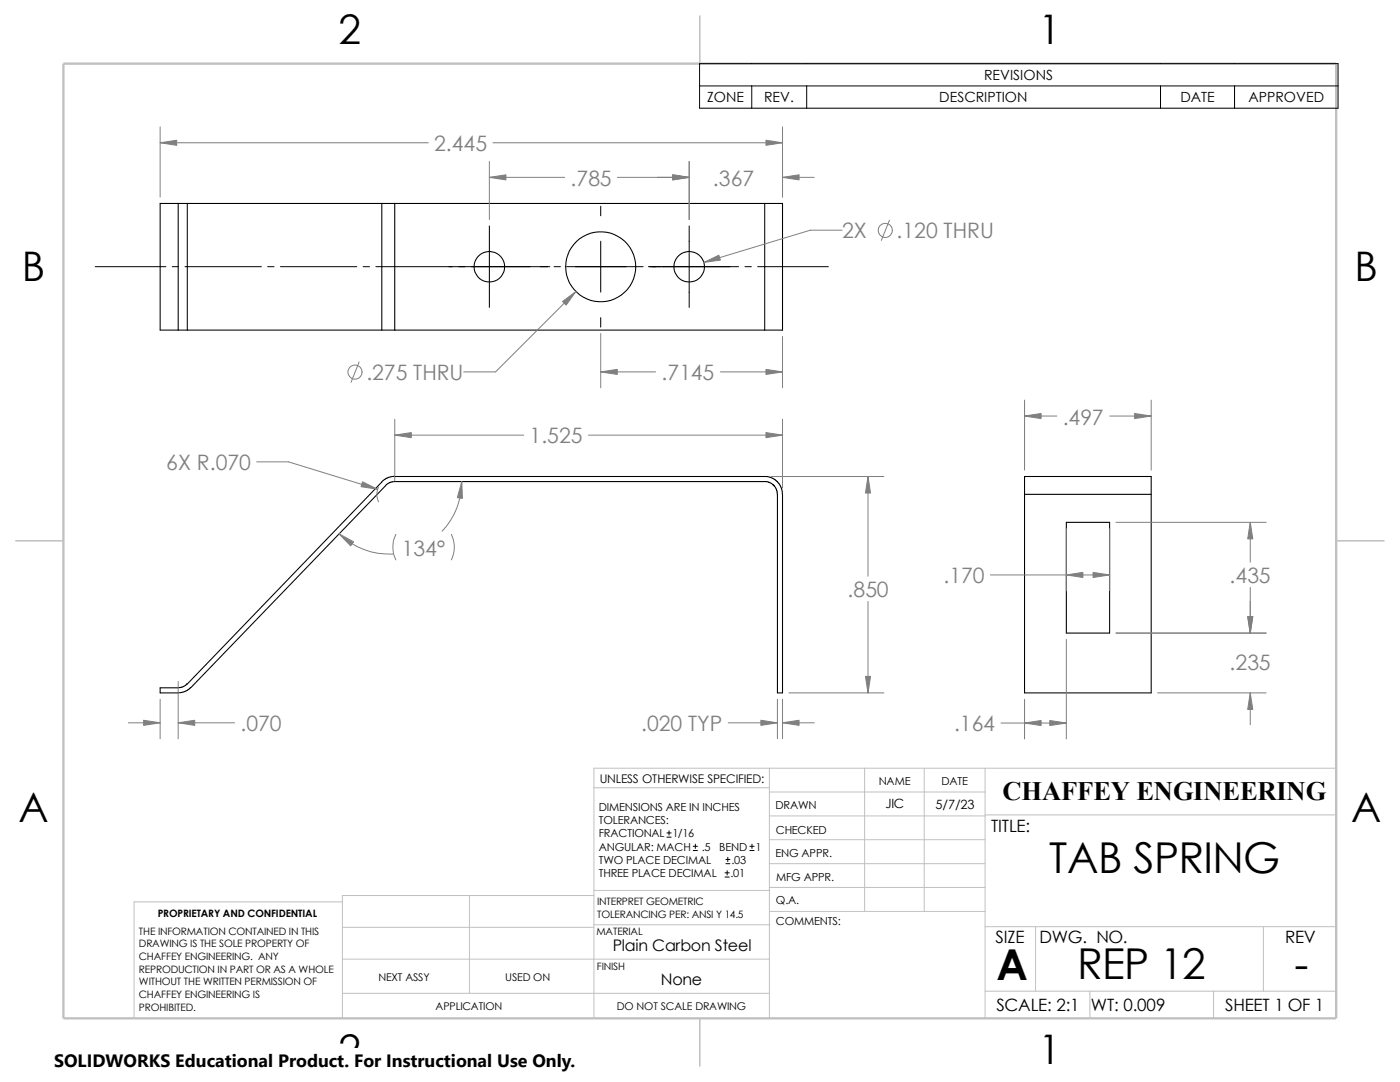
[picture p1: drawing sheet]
<svg xmlns="http://www.w3.org/2000/svg" width="279mm" height="216mm" viewBox="0 0 279 216" stroke-linecap="round" stroke-linejoin="round" font-family="sans-serif">
<g fill="none" stroke="#c0c0c0" stroke-width=".2">
<path d="M118.5 157.2h35M153.5 158h43.1M153.5 153.3v49.9M172.6 153.3v28.6M184.4 153.3v28.6M196.6 153.3v49.9M266.7 153.3h-148.2v49.9M68.3 180h-41.5v23.2M93.7 178.7v19.5M118.5 177.7h35.1M118.5 178.7h-50.2v24.5M153.5 167.6h43.1"/>
<path d="M153.5 162.8h43.1M153.5 172.3h43.1M153.5 177.1h43.1M196.6 162.6h70.1M68.3 191.4h85.2M68.3 198.2h85.2M68.3 185h50.2M118.5 184.5h35.1M153.6 181.9h43M196.6 197.8h70.1M196.6 184.9h70.1M206.7 184.9v12.9"/>
<path d="M217.5 197.8v5.4M242.2 197.8v5.4M252.1 184.9v12.9"/>
</g>
<path d="M139.7 3.2v9.5M3.1 107.9h9.6M266.7 107.9h9.5M139.7 203.2v9.5" fill="none" stroke="#c0c0c0" stroke-width=".21"/>
<path d="M12.7 12.7h254v190.5h-254z" fill="none" stroke="#c0c0c0" stroke-width=".47"/>
<g fill="none" stroke="#000" stroke-width=".21">
<path d="M35.6 40.6h1.8M35.6 40.6h-3.6v25.3h3.6M35.6 40.6v25.3M37.4 40.6h38.8M37.4 40.6v25.3M76.2 40.6h2.6M76.2 40.6v25.3M78.8 40.6v25.3M78.8 40.6h73.8M152.6 40.6h3.6v25.3h-3.6M152.6 40.6v25.3M35.6 65.9h1.8"/>
<path d="M37.4 65.9h38.8M76.2 65.9h2.6M78.8 65.9h73.8M78.8 95l-1.6 .4-1 .7-38.8 40.4M78.8 95.1h74.3l1.3 .4 1.3 1.3 .3 .7 .2 1.1v39.7h-1v-39.7l-.2-.8-.4-.8-.7-.6-.9-.3h-74.5l-.7 .2-.8 .6-38.9 40.3M204.5 98.6v-3.5h25.2v3.5M204.5 98.6v39.7h25.2v-39.7M204.5 98.6h25.2M212.8 104.2h8.6v22.1h-8.6zM37.3 136.4l-.4 .5-.9 .3h-4v1.1l4.1-.1 1.3-.4 .7-.6"/>
<circle cx="97.7" cy="53.2" r="3.1"/>
<circle cx="119.9" cy="53.2" r="7"/>
<circle cx="137.5" cy="53.2" r="3.1"/>
</g>
<g fill="none" stroke="#000" stroke-width=".2">
<path d="M139.6 12.7h127.4v8.9h-127.4zM139.6 17.1h127.4M150 17.1v4.5M161 17.1v4.5M231.6 17.1v4.5M246.4 17.1v4.5M19 53.2h14.1M34.4 53.2h1.2M36.9 53.2h15.3M53.4 53.2h1.3M56 53.2h15.2M72.5 53.2h1.2"/>
<path d="M75 53.2h34.7M97.7 45.1v16.2M110.6 53.2h1.2M113.1 53.2h15.3M119.9 41.1v2M119.9 48.1v10.2M129.4 53.2h18M137.5 45.1v16.2M148.7 53.2h1.2M151.2 53.2h14.1M119.9 63.4v1.9M133.1 167h.8"/>
<path d="M133.1 166.2h.8M133.5 165.8v.8M138.3 169.7h.9M138.3 168.9h.9M138.8 168.4v.9M144.7 175h.8M144.7 174.2h.8M144.9 172.3h.8M144.9 171.5h.8M145.1 173.7v.9M145.2 171.1v.8M149.6 169.7h.9"/>
<path d="M149.6 168.9h.9M150.1 168.4v.9"/>
</g>
<g fill="none" stroke="#808080" stroke-width=".2">
<path d="M32 25.3v14M32 28.5h53.5M97.7 32.2v11.6M97.7 35.4h15M98.4 28.5h57.8M123.2 35.4h14.3M137.5 32.2v11.6M156.2 25.3v14M156.2 35.4h6.3M114.9 58.2l-16 16h-6.4M168.1 45.9h-6.4l-21.2 6.5M177.5 43.9l-1.6 4.1"/>
<path d="M71.7 72.2l-1.6 4.1M119.9 74.2h11M119.9 66.5v10.9M143.8 74.2h12.4M156.2 67.1v10.3M204.5 79.8v14M229.7 79.8v14M51.2 92.2h6.4l17.8 5.4M75.5 97.2a3.5 3.5 0 0 0 .1 2.9M78.8 83.7v12.3M78.8 86.8h25.7M92.2 96.1a14.4 14.4 0 0 1-4 9.9"/>
<path d="M117.4 86.8h38.8M153.9 95.1h22.5M156.2 83.7v13.7M173.2 95.1v19.9M204.5 83h6.4M221.5 83h8.2M67.6 106.5a14.6 14.6 0 0 0 10.8 4.1M79 106.6a5.7 5.7 0 0 0 0 5.1M90.1 106.6a5.7 5.7 0 0 1 0 5.1M197.7 114.7h23.7M212.8 105.5v12.4M221.4 105.5v12.4"/>
<path d="M222.7 104.2h30M249.5 104.2v8M249.5 117.2v9.1M32 139.5v7.9M35.6 136v11.4M155.2 139.5v7.9M156.2 139.5v7.9M157.4 138.3h19M173.2 120v18.3M204.5 139.5v7.9M212.8 127.6v19.8M222.7 126.3h30"/>
<path d="M231 138.3h21.7M249.5 138.3v6.3M25.6 144.2h6.4M35.6 144.2h11.2M145.3 144.2h9.9M156.2 144.2h6.3M199.8 144.3h13"/>
<circle cx="176.7" cy="46" r="1.41"/>
<circle cx="70.8" cy="74.3" r="1.41"/>
</g>
<g fill="#808080" stroke="#808080" stroke-width=".2">
<path d="M212.8 114.7l3.3-.5v1z"/>
<path d="M218.1 114.2l3.3 .5-3.3 .5z"/>
<path d="M204.5 144.3l3.3-.5v1z"/>
<path d="M209.5 143.8l3.3 .5-3.3 .5z"/>
<path d="M249.5 138.3l.5 3.3h-1z"/>
<path d="M249 123h1l-.5 3.3z"/>
<path d="M204.5 83l3.3-.5v1z"/>
<path d="M226.4 82.5l3.3 .5-3.3 .5z"/>
<path d="M249.5 104.2l.5 3.3h-1z"/>
<path d="M67.6 106.5l3 1.6-.6 .8z"/>
<path d="M92.2 96.1l.1 3.3-1-.1z"/>
<path d="M156.2 144.2l3.3-.5v1z"/>
<path d="M172.7 135h1l-.5 3.3z"/>
<path d="M151.8 143.7l3.4 .5-3.4 .5z"/>
<path d="M72.3 96.1l3.1 1.5-3.3-.5z"/>
<path d="M173.2 95.1l.5 3.3h-1z"/>
<path d="M35.6 144.2l3.3-.5v1z"/>
<path d="M28.7 143.7l3.3 .5-3.3 .5z"/>
<path d="M152.9 86.3l3.3 .5-3.3 .5z"/>
<path d="M78.8 86.8l3.3-.5v1z"/>
<path d="M32 28.5l3.3-.5v1z"/>
<path d="M134.2 34.9l3.3 .5-3.3 .5z"/>
<path d="M152.9 28l3.3 .5-3.3 .5z"/>
<path d="M112.3 60.2l2.6-2-1.9 2.7z"/>
<path d="M156.2 35.4l3.3-.5v1z"/>
<path d="M97.7 35.4l3.3-.5v1z"/>
<path d="M140.5 52.4l3-1.5 .3 1z"/>
<path d="M152.9 73.7l3.3 .5-3.3 .5z"/>
<path d="M119.9 74.2l3.3-.5v1z"/>
</g>
<path d="M10.8 209.2h104.1v6.7h-104.1z" fill="#fff"/>
<g font-size="8.5">
<text x="209.4" y="174.1">TAB SPRING</text>
<text x="198.8" y="195.5">A</text>
<text x="215" y="195.3">REP 12</text>
<text x="258.4" y="195.3">-</text>
</g>
<g font-size="8.1">
<text x="67.6" y="8.8">2</text>
<text x="207.3" y="8.8">1</text>
<text x="4.4" y="56.1">B</text>
<text x="270.3" y="56.1">B</text>
<text x="3.7" y="164.1">A</text>
<text x="269.6" y="164.1">A</text>
<text x="67.6" y="212.3">2</text>
<text x="207.3" y="212.3">1</text>
</g>
<text font-size="5.3" x="200.1" y="159.6">CHAFFEY ENGINEERING</text>
<g font-size="4.2" fill="#808080">
<text x="86.6" y="30.2">2.445</text>
<text x="113.9" y="37.1">.785</text>
<text x="142.3" y="37.1">.367</text>
<text x="168.1" y="47.6">2X</text>
<text x="178.9" y="47.6">.120 THRU</text>
<text x="73.1" y="75.9">.275 THRU</text>
<text x="132" y="75.9">.7145</text>
<text x="105.7" y="88.5">1.525</text>
<text x="212.1" y="84.7">.497</text>
<text x="33.2" y="93.8">6X R.070</text>
<text x="80.2" y="110.9">134°</text>
<text x="169.2" y="119.2">.850</text>
<text x="188.3" y="116.4">.170</text>
<text x="245.4" y="116.4">.435</text>
<text x="245.4" y="133.7">.235</text>
<text x="48" y="145.9">.070</text>
<text x="128" y="145.9">.020 TYP</text>
<text x="190.4" y="145.9">.164</text>
</g>
<text font-size="3.6" x="10.8" y="213">SOLIDWORKS Educational Product. For Instructional Use Only.</text>
<g font-size="3.4">
<text x="197.8" y="166">TITLE:</text>
<text x="198.7" y="188.1">SIZE</text>
<text x="207.5" y="188.1">DWG. NO.</text>
<text x="256.5" y="188.2">REV</text>
<text x="198.8" y="201.7">SCALE: 2:1</text>
<text x="217.7" y="201.8">WT: 0.009</text>
<text x="244.5" y="201.7">SHEET 1 OF 1</text>
</g>
<g font-size="3.2">
<text x="122.3" y="189.8">Plain Carbon Steel</text>
<text x="131.9" y="196.6">None</text>
</g>
<g font-size="2.8">
<text x="196.4" y="16">REVISIONS</text>
<text x="141.1" y="20.4">ZONE</text>
<text x="152.5" y="20.4">REV.</text>
<text x="187.4" y="20.4">DESCRIPTION</text>
<text x="235.6" y="20.4">DATE</text>
<text x="249.2" y="20.4">APPROVED</text>
</g>
<g font-size="2.5">
<text x="176.7" y="161.3">JIC</text>
<text x="186.7" y="161.4">5/7/23</text>
</g>
<text font-size="2.4" x="119.7" y="156.2">UNLESS OTHERWISE SPECIFIED:</text>
<g font-size="2.2">
<text x="119.5" y="161.8">DIMENSIONS ARE IN INCHES</text>
<text x="154.8" y="161.5">DRAWN</text>
<text x="175.4" y="156.7">NAME</text>
<text x="187.9" y="156.7">DATE</text>
<text x="119.5" y="164.4">TOLERANCES:</text>
<text x="119.5" y="167.1">FRACTIONAL 1/16</text>
<text x="154.8" y="166.3">CHECKED</text>
<text x="119.5" y="172.4">TWO PLACE DECIMAL</text>
<text x="119.5" y="169.8">ANGULAR: MACH</text>
<text x="140" y="169.8">.5</text>
<text x="143.5" y="169.8">BEND</text>
<text x="146" y="172.4">.03</text>
<text x="150.7" y="169.8">1</text>
<text x="154.8" y="171">ENG APPR.</text>
<text x="119.5" y="175">THREE PLACE DECIMAL</text>
<text x="145.8" y="175">.01</text>
<text x="154.9" y="175.7">MFG APPR.</text>
<text x="154.9" y="180.5">Q.A.</text>
<text x="154.9" y="184.7">COMMENTS:</text>
</g>
<g font-size="2.1">
<text x="75.5" y="195.7">NEXT ASSY</text>
<text x="100.8" y="195.7">USED ON</text>
<text x="86.9" y="201.5">APPLICATION</text>
<text x="123.1" y="201.6">DO NOT SCALE DRAWING</text>
</g>
<g font-size="2">
<text x="31.5" y="183">PROPRIETARY AND CONFIDENTIAL</text>
<text x="119.2" y="180.6">INTERPRET GEOMETRIC</text>
<text x="119.2" y="183.1">TOLERANCING PER: ANSI Y 14.5</text>
<text x="27.7" y="186.5">THE INFORMATION CONTAINED IN THIS</text>
<text x="27.7" y="189.1">DRAWING IS THE SOLE PROPERTY OF</text>
<text x="27.7" y="191.6">CHAFFEY ENGINEERING. ANY</text>
<text x="119" y="186.6">MATERIAL</text>
<text x="27.7" y="194.1">REPRODUCTION IN PART OR AS A WHOLE</text>
<text x="27.7" y="196.6">WITHOUT THE WRITTEN PERMISSION OF</text>
<text x="119.1" y="193.5">FINISH</text>
<text x="27.7" y="199.1">CHAFFEY ENGINEERING IS</text>
<text x="27.7" y="201.7">PROHIBITED.</text>
</g>
</svg>
